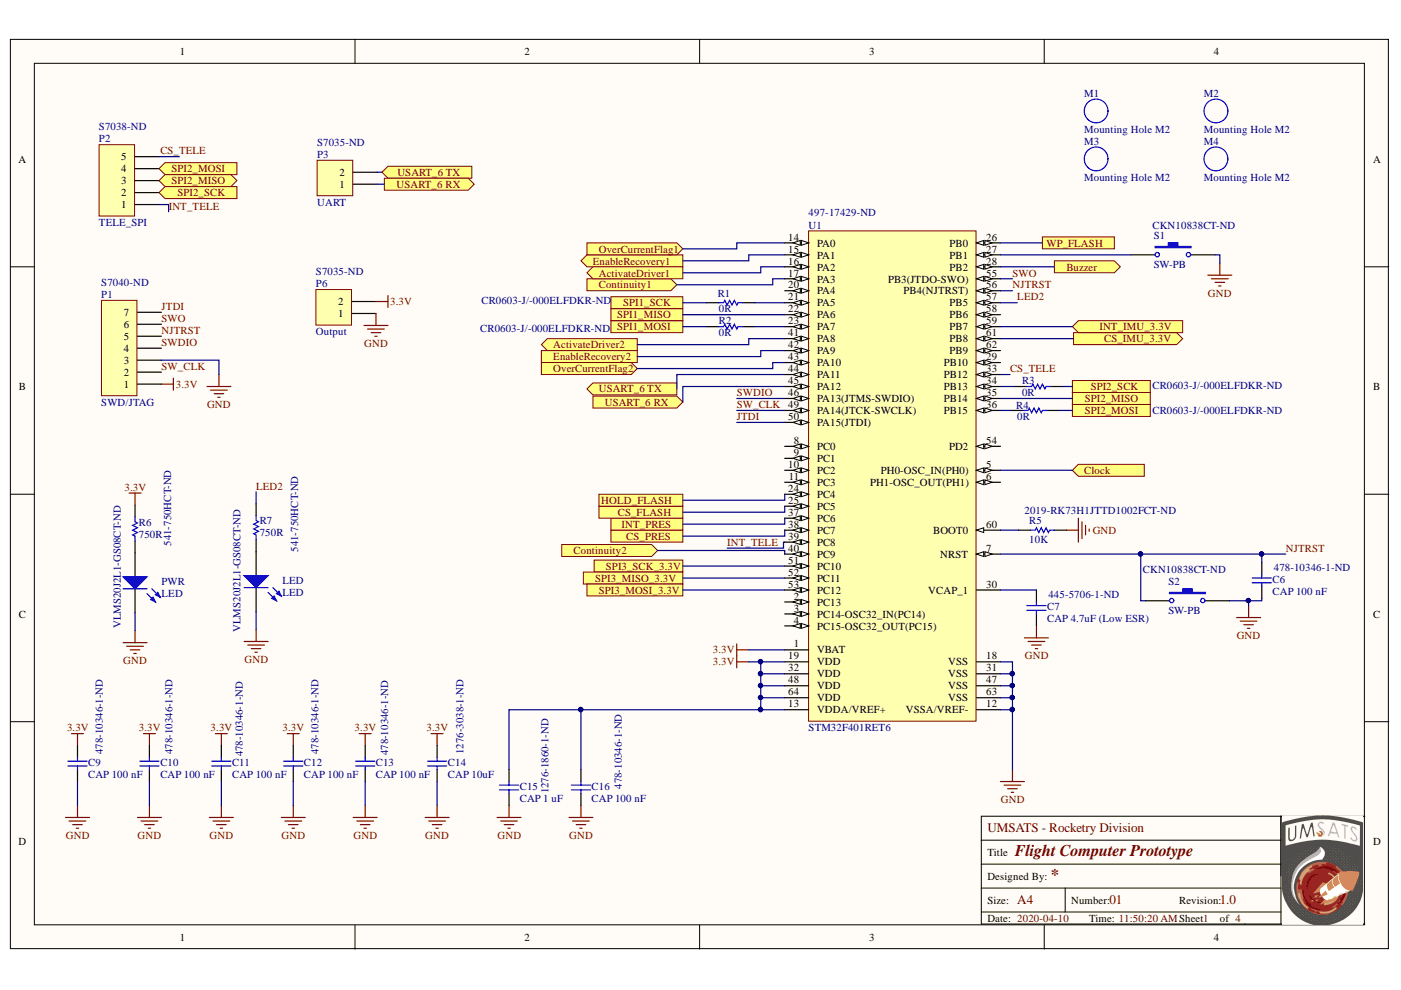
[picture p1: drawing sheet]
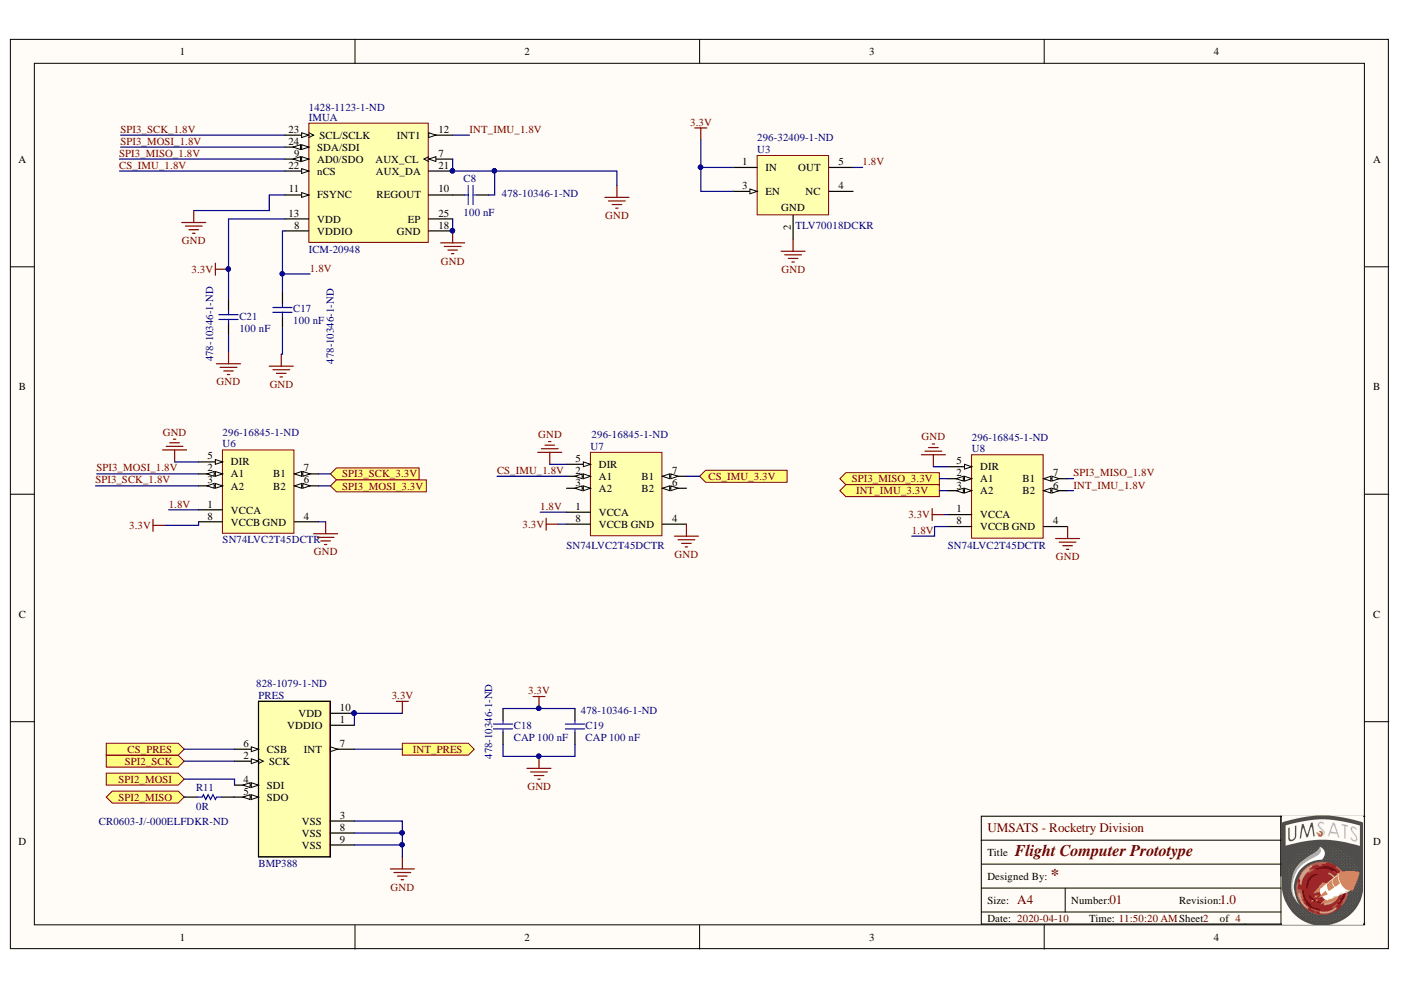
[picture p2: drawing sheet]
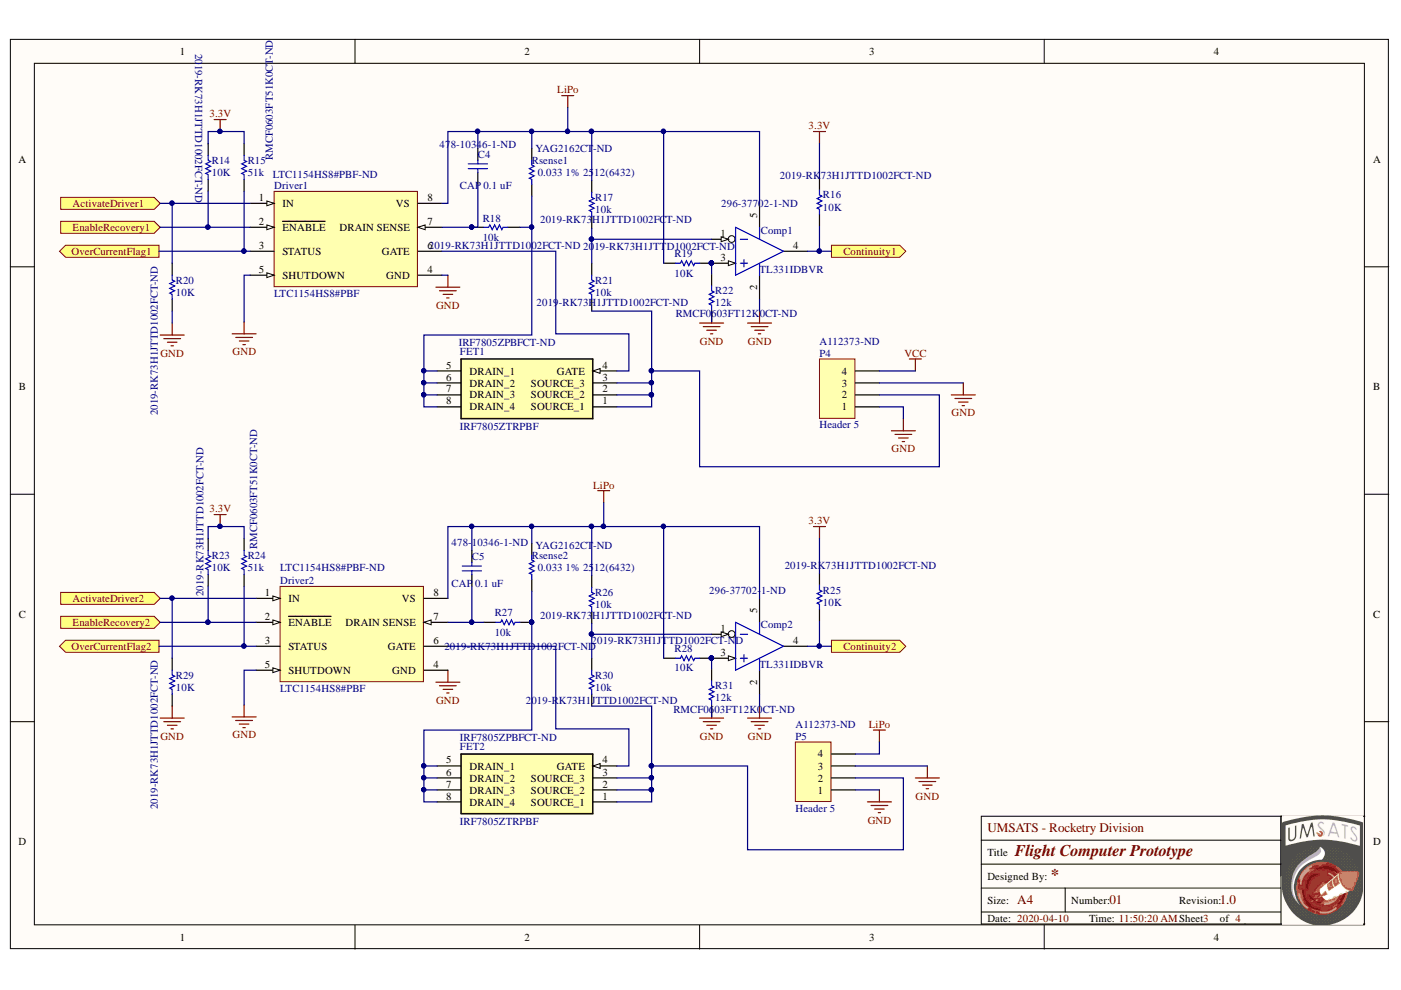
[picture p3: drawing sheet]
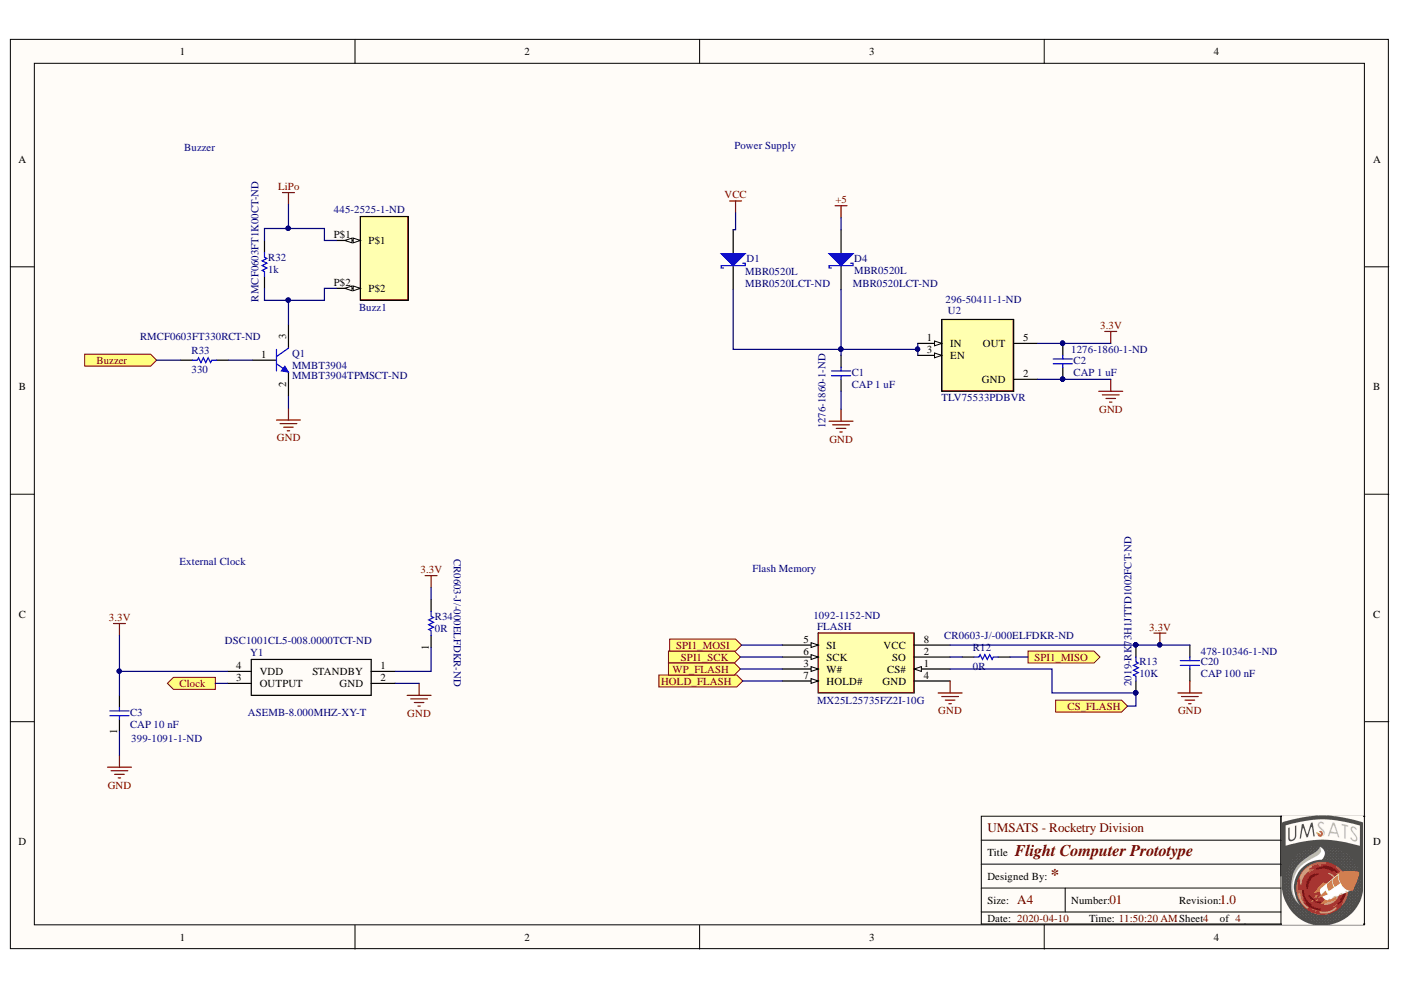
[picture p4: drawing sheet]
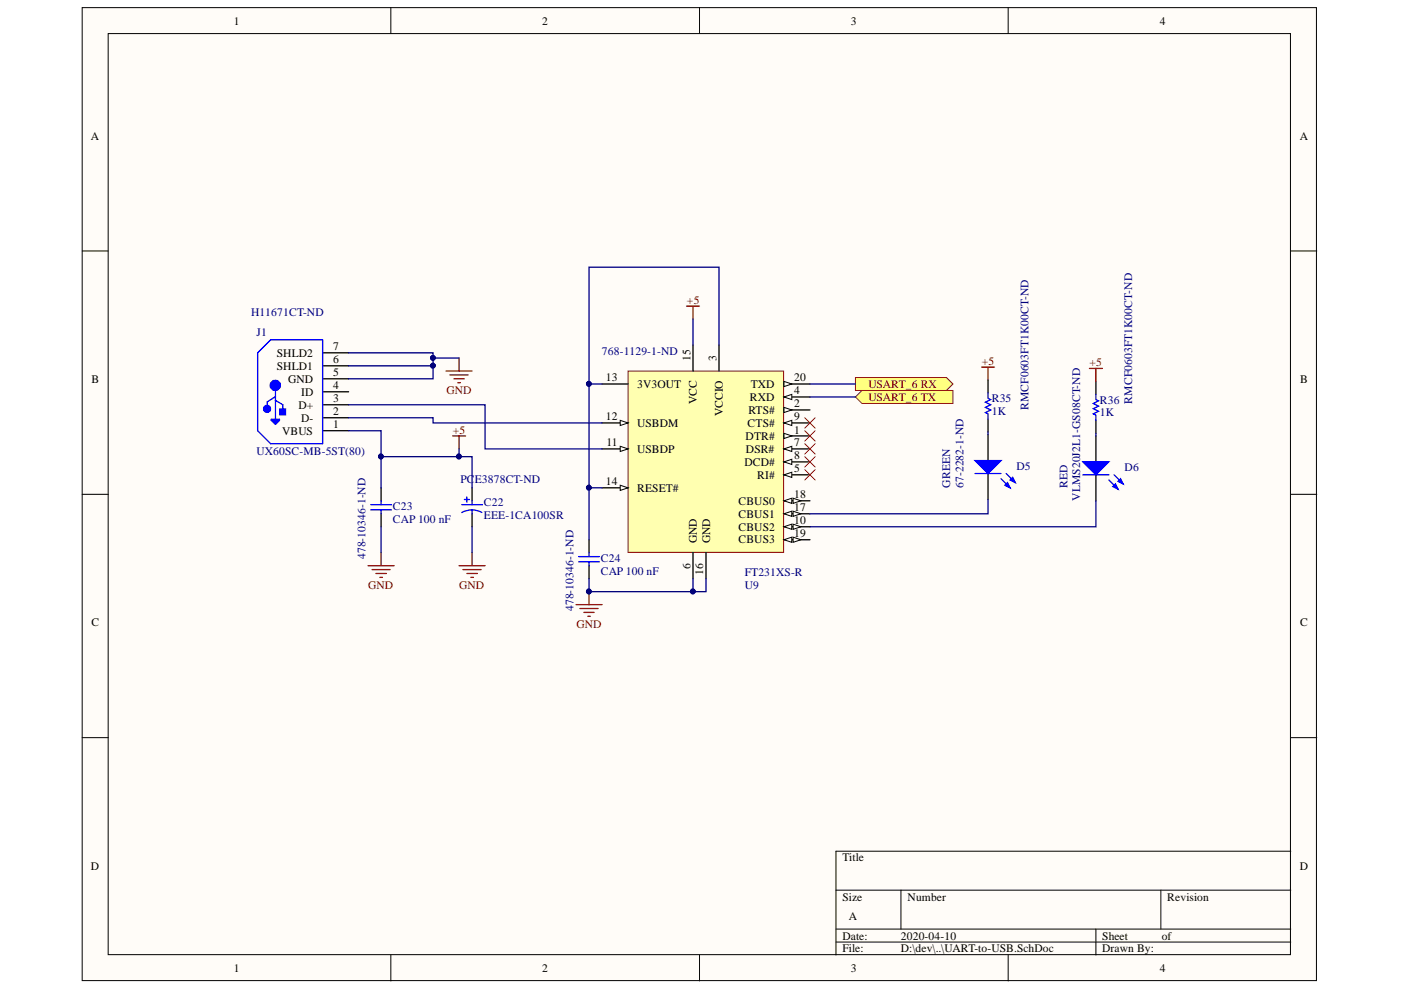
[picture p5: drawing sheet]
# Altium project V2_UMRT_FlightComputer_Prototype_2019.PrjPcb
5 sheets, 97 parts. Net scope: flat (ports and power ports of the same name join across sheets).
Board file: PCB_Prototype.PcbDoc
Sheets:
  Controller.SchDoc
  UART-to-USB.SchDoc
  Sensors.SchDoc
  Recovery.SchDoc
  Misc.SchDoc

## Sheet Controller.SchDoc: Flight Computer Prototype
size A4; Organization: Altium Limited; Address1: L3, 12a Rodborough Rd; Address2: Frenchs Forest; Address3: NSW; Address4: Australia 2086; Revision: 1.0; SheetNumber: 1; SheetTotal: 4

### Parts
C6  CAP 100 nF  Supplier Part Number 1: 478-10346-1-ND  [06035C104KAT4A]
C7  CAP 4.7uF (Low ESR)  Supplier Part Number 1: 445-5706-1-ND  [CGA5L1X7R1E475K160AC]
C9  CAP 100 nF  Supplier Part Number 1: 478-10346-1-ND  [06035C104KAT4A]
C10  CAP 100 nF  Supplier Part Number 1: 478-10346-1-ND  [06035C104KAT4A]
C11  CAP 100 nF  Supplier Part Number 1: 478-10346-1-ND  [06035C104KAT4A]
C12  CAP 100 nF  Supplier Part Number 1: 478-10346-1-ND  [06035C104KAT4A]
C13  CAP 100 nF  Supplier Part Number 1: 478-10346-1-ND  [06035C104KAT4A]
C14  CAP 10uF  Supplier Part Number 1: 1276-3038-1-ND  [CL31A106KAHNFNE]
C15  CAP 1 uF  Supplier Part Number 1: 1276-1860-1-ND  [CL10A105KB8NNNC]
C16  CAP 100 nF  Supplier Part Number 1: 478-10346-1-ND  [06035C104KAT4A]
LED  LED  Supplier Part Number 1: VLMS20J2L1-GS08CT-ND  [Vishay VLMx20 Low Current Mini SMD LED]
M1  Mounting Hole M2  [Mounting Hole M2]
M2  Mounting Hole M2  [Mounting Hole M2]
M3  Mounting Hole M2  [Mounting Hole M2]
M4  Mounting Hole M2  [Mounting Hole M2]
P1  SWD/JTAG  Supplier Part Number 1: S7040-ND  [HDR1X7]
P2  TELE_SPI  Supplier Part Number 1: S7038-ND  [HDR1X5]
P3  UART  Supplier Part Number 1: S7035-ND  [HDR1X2]
P6  Output  Supplier Part Number 1: S7035-ND  [HDR1X2]
PWR  LED  Supplier Part Number 1: VLMS20J2L1-GS08CT-ND  [Vishay VLMx20 Low Current Mini SMD LED]
R1  0R  Supplier Part Number 1: CR0603-J/-000ELFDKR-ND  [CR0603-J/-000ELF]
R2  0R  Supplier Part Number 1: CR0603-J/-000ELFDKR-ND  [CR0603-J/-000ELF]
R3  0R  Supplier Part Number 1: CR0603-J/-000ELFDKR-ND  [CR0603-J/-000ELF]
R4  0R  Supplier Part Number 1: CR0603-J/-000ELFDKR-ND  [CR0603-J/-000ELF]
R5  10K  Supplier Part Number 1: 2019-RK73H1JTTD1002FCT-ND  [RK73H1JTTD1002F]
R6  750R  Supplier Part Number 1: 541-750HCT-ND  [CRCW0603750RFKEA]
R7  750R  Supplier Part Number 1: 541-750HCT-ND  [CRCW0603750RFKEA]
S1  SW-PB  Supplier Part Number 1: CKN10838CT-ND  [PTS530GG065SMTRLFS]
S2  SW-PB  Supplier Part Number 1: CKN10838CT-ND  [PTS530GG065SMTRLFS]
U1  STM32F401RET6  Supplier Part Number 1: 497-17429-ND  [STM-LQFP64_N]

### Ports
ActivateDriver1 (out), ActivateDriver2 (out), Buzzer (out), Clock (in), Continuity1 (in), Continuity2 (in), CS_FLASH, CS_IMU_3.3V (out), CS_PRES, EnableRecovery1 (out), EnableRecovery2, HOLD_FLASH, INT_IMU_3.3V (in), INT_PRES, OverCurrentFlag1 (in), OverCurrentFlag2 (in), SPI1_MISO, SPI1_MOSI, SPI1_SCK, SPI2_MISO, SPI2_MISO (bidir), SPI2_MOSI, SPI2_MOSI (in), SPI2_SCK, SPI2_SCK (in), SPI3_MISO_3.3V, SPI3_MOSI_3.3V, SPI3_SCK_3.3V, USART_6 RX (in), USART_6 RX (out), USART_6 TX (in), USART_6 TX (out), WP_FLASH

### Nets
3.3V: C9.1 C10.1 C11.1 C12.1 C13.1 C14.2 C15.1 C16.1 P1.1 P6.2 R6.2 U1.1(VBAT) U1.13(VDDA/VREF+) U1.19(VDD) U1.32(VDD) U1.48(VDD) U1.64(VDD)
GND: C6.2 C7.2 C9.2 C10.2 C11.2 C12.2 C13.2 C14.1 C15.2 C16.2 LED.2(K) P1.3 P6.1 PWR.2(K) R5.2 S1.2 S2.2 U1.12(VSSA/VREF-) U1.18(VSS) U1.31(VSS) U1.47(VSS) U1.63(VSS)
CS_TELE: P2.5 U1.33(PB12)
INT_TELE: P2.1 U1.39(PC8)
JTDI: P1.7 U1.50(PA15(JTDI))
LED2: R7.2 U1.57(PB5)
NJTRST: C6.1 P1.5 S2.1 U1.7(NRST) U1.56(PB4(NJTRST))
SW_CLK: P1.2 U1.49(PA14(JTCK-SWCLK))
SWDIO: P1.4 U1.46(PA13(JTMS-SWDIO))
SWO: P1.6 U1.55(PB3(JTDO-SWO))
NetC7_1: C7.1 U1.30(VCAP_1)
NetComp1_4: U1.17(PA3) ; port Continuity1
NetComp2_4: U1.40(PC9) ; port Continuity2
NetDriver1_1: U1.16(PA2) ; port ActivateDriver1
NetDriver1_2: U1.15(PA1) ; port EnableRecovery1
NetDriver1_3: U1.14(PA0) ; port OverCurrentFlag1
NetDriver2_1: U1.41(PA8) ; port ActivateDriver2
NetDriver2_2: U1.42(PA9) ; port EnableRecovery2
NetDriver2_3: U1.43(PA10) ; port OverCurrentFlag2
NetFLASH_1: U1.25(PC5) ; port CS_FLASH
NetFLASH_3: U1.26(PB0) ; port WP_FLASH
NetFLASH_5: R2.1 ; port SPI1_MOSI
NetFLASH_6: R1.1 ; port SPI1_SCK
NetFLASH_7: U1.24(PC4) ; port HOLD_FLASH
NetLED_1: LED.1(A) R7.1
NetP2_2: P2.2 R3.2 ; port SPI2_SCK
NetP2_3: P2.3 U1.35(PB14) ; port SPI2_MISO
NetP2_4: P2.4 R4.2 ; port SPI2_MOSI
NetP3_1: P3.1 U1.45(PA12) ; port USART_6 RX
NetP3_2: P3.2 U1.44(PA11) ; port USART_6 TX
NetPRES_6: U1.38(PC7) ; port CS_PRES
NetPRES_7: U1.37(PC6) ; port INT_PRES
NetPWR_1: PWR.1(A) R6.1
NetR1_2: R1.2 U1.21(PA5)
NetR2_2: R2.2 U1.23(PA7)
NetR3_1: R3.1 U1.34(PB13)
NetR4_1: R4.1 U1.36(PB15)
NetR5_1: R5.1 U1.60(BOOT0)
NetR12_2: U1.22(PA6) ; port SPI1_MISO
NetR33_1: U1.28(PB2) ; port Buzzer
NetS1_1: S1.1 U1.27(PB1)
NetU1_5: U1.5(PH0-OSC_IN(PH0)) ; port Clock
NetU1_51: U1.51(PC10) ; port SPI3_SCK_3.3V
NetU1_52: U1.52(PC11) ; port SPI3_MISO_3.3V
NetU1_53: U1.53(PC12) ; port SPI3_MOSI_3.3V
NetU1_59: U1.59(PB7) ; port INT_IMU_3.3V
NetU1_61: U1.61(PB8) ; port CS_IMU_3.3V

Not connected (* = marked no-connect by the designer): U1 2(PC13) 3(PC14-OSC32_IN(PC14)) 4(PC15-OSC32_OUT(PC15)) 6(PH1-OSC_OUT(PH1)) 8(PC0) 9(PC1) 10(PC2) 11(PC3) 20(PA4) 29(PB10) 54(PD2) 58(PB6) 62(PB9)

## Sheet UART-to-USB.SchDoc
size A

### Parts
C22  EEE-1CA100SR  Supplier Part Number 1: PCE3878CT-ND  [PNSC-EEE1CA100SR_L]
C23  CAP 100 nF  Supplier Part Number 1: 478-10346-1-ND  [06035C104KAT4A]
C24  CAP 100 nF  Supplier Part Number 1: 478-10346-1-ND  [06035C104KAT4A]
D5  GREEN  Supplier Part Number 1: 67-2282-1-ND  [Vishay VLMx20 Low Current Mini SMD LED]
D6  RED  Supplier Part Number 1: VLMS20J2L1-GS08CT-ND  [Vishay VLMx20 Low Current Mini SMD LED]
J1  UX60SC-MB-5ST(80)  Supplier Part Number 1: H11671CT-ND  [HIRO-UX60SC-MB-5ST(80)_V]
R35  1K  Supplier Part Number 1: RMCF0603FT1K00CT-ND  [CR0603-J/-000ELF]
R36  1K  Supplier Part Number 1: RMCF0603FT1K00CT-ND  [CR0603-J/-000ELF]
U9  FT231XS-R  Supplier Part Number 1: 768-1129-1-ND  [SSOP-20_L]

### Ports
USART_6 RX (out), USART_6 TX (in)

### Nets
+5: C22.1 C23.1 J1.1(VBUS) R35.2 R36.2 U9.15(VCC)
GND: C22.2 C23.2 C24.2 J1.5(GND) J1.6(SHLD1) J1.7(SHLD2) U9.6(GND) U9.16(GND)
NetC24_1: C24.1 U9.3(VCCIO) U9.13(3V3OUT) U9.14(RESET#)
NetD5_1: D5.1(A) R35.1
NetD5_2: D5.2(K) U9.17(CBUS1)
NetD6_1: D6.1(A) R36.1
NetD6_2: D6.2(K) U9.10(CBUS2)
NetJ1_2: J1.2(D-) U9.12(USBDM)
NetJ1_3: J1.3(D+) U9.11(USBDP)
NetP3_1: U9.20(TXD) ; port USART_6 RX
NetP3_2: U9.4(RXD) ; port USART_6 TX

Not connected (* = marked no-connect by the designer): J1 4(ID); U9 1(DTR#)* 2(RTS#) 5(RI#)* 7(DSR#)* 8(DCD#)* 9(CTS#)* 18(CBUS0) 19(CBUS3)

## Sheet Sensors.SchDoc: Flight Computer Prototype
size A4; Organization: Altium Limited; Address1: L3, 12a Rodborough Rd; Address2: Frenchs Forest; Address3: NSW; Address4: Australia 2086; Revision: 1.0; SheetNumber: 2; SheetTotal: 4

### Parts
C8  100 nF  Supplier Part Number 1: 478-10346-1-ND  [CAPC1608X90X35ML15T15]
C17  100 nF  Supplier Part Number 1: 478-10346-1-ND  [CAPC1608X90X35ML15T15]
C18  CAP 100 nF  Supplier Part Number 1: 478-10346-1-ND  [06035C104KAT4A]
C19  CAP 100 nF  Supplier Part Number 1: 478-10346-1-ND  [06035C104KAT4A]
C21  100 nF  Supplier Part Number 1: 478-10346-1-ND  [CAPC1608X90X35ML15T15]
IMU  ICM-20948  Supplier Part Number 1: 1428-1123-1-ND  [TDK-QFN-24_L]  (part A of 2)
PRES  BMP388  Supplier Part Number 1: 828-1079-1-ND  [*PQFN50P200X200X80-10N]
R11  0R  Supplier Part Number 1: CR0603-J/-000ELFDKR-ND  [CR0603-J/-000ELF]
U3  TLV70018DCKR  Supplier Part Number 1: 296-32409-1-ND  [DCK0005A_N]
U6  SN74LVC2T45DCTR  Supplier Part Number 1: 296-16845-1-ND  [DCU0008A_N]
U7  SN74LVC2T45DCTR  Supplier Part Number 1: 296-16845-1-ND  [DCU0008A_N]
U8  SN74LVC2T45DCTR  Supplier Part Number 1: 296-16845-1-ND  [DCU0008A_N]

### Ports
CS_IMU_3.3V (in), CS_PRES (in), INT_IMU_3.3V (out), INT_PRES (out), SPI2_MISO (bidir), SPI2_MOSI (in), SPI2_SCK (in), SPI3_MISO_3.3V (out), SPI3_MOSI_3.3V (in), SPI3_SCK_3.3V (in)

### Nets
3.3V: C18.1 C19.1 C21.2 IMU.13(VDD) PRES.1(VDDIO) PRES.10(VDD) U3.1(IN) U3.3(EN) U6.8(VCCB) U7.8(VCCB) U8.1(VCCA)
GND: C8.2 C17.1 C18.2 C19.2 C21.1 IMU.7(AUX_CL) IMU.11(FSYNC) IMU.18(GND) IMU.21(AUX_DA) IMU.25(EP) PRES.3(VSS) PRES.8(VSS) PRES.9(VSS) U3.2(GND) U6.4(GND) U6.5(DIR) U7.4(GND) U7.5(DIR) U8.4(GND) U8.5(DIR)
1.8V: C17.2 IMU.8(VDDIO) U3.5(OUT) U6.1(VCCA) U7.1(VCCA) U8.8(VCCB)
CS_IMU_1.8V: IMU.22(nCS) U7.2(A1)
INT_IMU_1.8V: IMU.12(INT1) U8.6(B2)
SPI3_MISO_1.8V: IMU.9(AD0/SDO) U8.7(B1)
SPI3_MOSI_1.8V: IMU.24(SDA/SDI) U6.2(A1)
SPI3_SCK_1.8V: IMU.23(SCL/SCLK) U6.3(A2)
NetC8_1: C8.1 IMU.10(REGOUT)
NetP2_2: PRES.2(SCK) ; port SPI2_SCK
NetP2_3: R11.1 ; port SPI2_MISO
NetP2_4: PRES.4(SDI) ; port SPI2_MOSI
NetPRES_5: PRES.5(SDO) R11.2
NetPRES_6: PRES.6(CSB) ; port CS_PRES
NetPRES_7: PRES.7(INT) ; port INT_PRES
NetU1_51: U6.7(B1) ; port SPI3_SCK_3.3V
NetU1_52: U8.2(A1) ; port SPI3_MISO_3.3V
NetU1_53: U6.6(B2) ; port SPI3_MOSI_3.3V
NetU1_59: U8.3(A2) ; port INT_IMU_3.3V
NetU1_61: U7.7(B1) ; port CS_IMU_3.3V

Not connected (* = marked no-connect by the designer): U3 4(NC); U7 3(A2) 6(B2)

## Sheet Recovery.SchDoc: Flight Computer Prototype
size A4; Organization: Altium Limited; Address1: L3, 12a Rodborough Rd; Address2: Frenchs Forest; Address3: NSW; Address4: Australia 2086; Revision: 1.0; SheetNumber: 3; SheetTotal: 4

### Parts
C4  CAP 0.1 uF  Supplier Part Number 1: 478-10346-1-ND  [06035C104KAT4A]
C5  CAP 0.1 uF  Supplier Part Number 1: 478-10346-1-ND  [06035C104KAT4A]
Comp1  TL331IDBVR  Supplier Part Number 1: 296-37702-1-ND  [DBV0005A_M]
Comp2  TL331IDBVR  Supplier Part Number 1: 296-37702-1-ND  [DBV0005A_M]
Driver1  LTC1154HS8#PBF  Supplier Part Number 1: LTC1154HS8#PBF-ND  [LT-S8-8_N]
Driver2  LTC1154HS8#PBF  Supplier Part Number 1: LTC1154HS8#PBF-ND  [LT-S8-8_N]
FET1  IRF7805ZTRPBF  Supplier Part Number 1: IRF7805ZPBFCT-ND  [SOIC127P600X165-8N]
FET2  IRF7805ZTRPBF  Supplier Part Number 1: IRF7805ZPBFCT-ND  [SOIC127P600X165-8N]
P4  Header 5  Supplier Part Number 1: A112373-ND  [BarrierBlock]
P5  Header 5  Supplier Part Number 1: A112373-ND  [BarrierBlock]
R14  10K  Supplier Part Number 1: 2019-RK73H1JTTD1002FCT-ND  [RK73H1JTTD1002F]
R15  51k  Supplier Part Number 1: RMCF0603FT51K0CT-ND  [RK73H1JTTD1002F]
R16  10K  Supplier Part Number 1: 2019-RK73H1JTTD1002FCT-ND  [RK73H1JTTD1002F]
R17  10k  Supplier Part Number 1: 2019-RK73H1JTTD1002FCT-ND  [RK73H1JTTD1002F]
R18  10k  Supplier Part Number 1: 2019-RK73H1JTTD1002FCT-ND  [RK73H1JTTD1002F]
R19  10K  Supplier Part Number 1: 2019-RK73H1JTTD1002FCT-ND  [RK73H1JTTD1002F]
R20  10K  Supplier Part Number 1: 2019-RK73H1JTTD1002FCT-ND  [RK73H1JTTD1002F]
R21  10k  Supplier Part Number 1: 2019-RK73H1JTTD1002FCT-ND  [RK73H1JTTD1002F]
R22  12k  Supplier Part Number 1: RMCF0603FT12K0CT-ND  [RK73H1JTTD1002F]
R23  10K  Supplier Part Number 1: 2019-RK73H1JTTD1002FCT-ND  [RK73H1JTTD1002F]
R24  51k  Supplier Part Number 1: RMCF0603FT51K0CT-ND  [RK73H1JTTD1002F]
R25  10K  Supplier Part Number 1: 2019-RK73H1JTTD1002FCT-ND  [RK73H1JTTD1002F]
R26  10k  Supplier Part Number 1: 2019-RK73H1JTTD1002FCT-ND  [RK73H1JTTD1002F]
R27  10k  Supplier Part Number 1: 2019-RK73H1JTTD1002FCT-ND  [RK73H1JTTD1002F]
R28  10K  Supplier Part Number 1: 2019-RK73H1JTTD1002FCT-ND  [RK73H1JTTD1002F]
R29  10K  Supplier Part Number 1: 2019-RK73H1JTTD1002FCT-ND  [RK73H1JTTD1002F]
R30  10k  Supplier Part Number 1: 2019-RK73H1JTTD1002FCT-ND  [RK73H1JTTD1002F]
R31  12k  Supplier Part Number 1: RMCF0603FT12K0CT-ND  [RK73H1JTTD1002F]
Rsense1  0.033 1% 2512(6432)  Supplier Part Number 1: YAG2162CT-ND  [RESC2512(6432)_N]
Rsense2  0.033 1% 2512(6432)  Supplier Part Number 1: YAG2162CT-ND  [RESC2512(6432)_N]

### Ports
ActivateDriver1 (in), ActivateDriver2 (in), Continuity1 (out), Continuity2 (out), EnableRecovery1 (in), EnableRecovery2 (in), OverCurrentFlag1 (out), OverCurrentFlag2 (out)

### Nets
3.3V: R14.2 R15.2 R16.2 R23.2 R24.2 R25.2
GND: Comp1.2(VCC-/GND) Comp2.2(VCC-/GND) Driver1.4(GND) Driver1.5(SHUTDOWN) Driver2.4(GND) Driver2.5(SHUTDOWN) P4.1 P4.3 P5.1 P5.3 R20.1 R22.1 R29.1 R31.1
LiPo: C4.1 C5.1 Comp1.5(VCC) Comp2.5(VCC) Driver1.8(VS) Driver2.8(VS) P5.4 R17.2 R19.2 R26.2 R28.2 Rsense1.2 Rsense2.2
VCC: P4.4
NetC4_2: C4.2 Driver1.7(DRAIN_SENSE) R18.2
NetC5_2: C5.2 Driver2.7(DRAIN_SENSE) R27.2
NetComp1_1: Comp1.1(IN-) R17.1 R21.2
NetComp1_3: Comp1.3(IN+) R19.1 R22.2
NetComp1_4: Comp1.4(OUT) R16.1 ; port Continuity1
NetComp2_1: Comp2.1(IN-) R26.1 R30.2
NetComp2_3: Comp2.3(IN+) R28.1 R31.2
NetComp2_4: Comp2.4(OUT) R25.1 ; port Continuity2
NetDriver1_1: Driver1.1(IN) R20.2 ; port ActivateDriver1
NetDriver1_2: Driver1.2(~{ENABLE}) R14.1 ; port EnableRecovery1
NetDriver1_3: Driver1.3(STATUS) R15.1 ; port OverCurrentFlag1
NetDriver1_6: Driver1.6(GATE) FET1.4(GATE)
NetDriver2_1: Driver2.1(IN) R29.2 ; port ActivateDriver2
NetDriver2_2: Driver2.2(~{ENABLE}) R23.1 ; port EnableRecovery2
NetDriver2_3: Driver2.3(STATUS) R24.1 ; port OverCurrentFlag2
NetDriver2_6: Driver2.6(GATE) FET2.4(GATE)
NetFET1_1: FET1.1(SOURCE_1) FET1.2(SOURCE_2) FET1.3(SOURCE_3) P4.2 R21.1
NetFET1_5: FET1.5(DRAIN_1) FET1.6(DRAIN_2) FET1.7(DRAIN_3) FET1.8(DRAIN_4) R18.1 Rsense1.1
NetFET2_1: FET2.1(SOURCE_1) FET2.2(SOURCE_2) FET2.3(SOURCE_3) P5.2 R30.1
NetFET2_5: FET2.5(DRAIN_1) FET2.6(DRAIN_2) FET2.7(DRAIN_3) FET2.8(DRAIN_4) R27.1 Rsense2.1

## Sheet Misc.SchDoc: Flight Computer Prototype
size A4; Organization: Altium Limited; Address1: L3, 12a Rodborough Rd; Address2: Frenchs Forest; Address3: NSW; Address4: Australia 2086; Revision: 1.0; SheetNumber: 4; SheetTotal: 4

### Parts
Buzz1  Supplier Part Number 1: 445-2525-1-ND  [*PS1240P02BT_PS1240P02BT(Primary)]  (hidden comment: PS1240P02BT)
C1  CAP 1 uF  Supplier Part Number 1: 1276-1860-1-ND  [CL10A105KB8NNNC]
C2  CAP 1 uF  Supplier Part Number 1: 1276-1860-1-ND  [CL10A105KB8NNNC]
C3  CAP 10 nF  Supplier Part Number 1: 399-1091-1-ND  [06035C104KAT4A]
C20  CAP 100 nF  Supplier Part Number 1: 478-10346-1-ND  [06035C104KAT4A]
D1  MBR0520L  Supplier Part Number 1: MBR0520LCT-ND  [ON_Semi_CASE_425_0]
D4  MBR0520L  Supplier Part Number 1: MBR0520LCT-ND  [ON_Semi_CASE_425_0]
FLASH  MX25L25735FZ2I-10G  Supplier Part Number 1: 1092-1152-ND  [SON127P800X80_HS-9N]
Q1  MMBT3904  Supplier Part Number 1: MMBT3904TPMSCT-ND  [FAIR-SOT23-3_V]
R12  0R  Supplier Part Number 1: CR0603-J/-000ELFDKR-ND  [CR0603-J/-000ELF]
R13  10K  Supplier Part Number 1: 2019-RK73H1JTTD1002FCT-ND  [RK73H1JTTD1002F]
R32  1k  Supplier Part Number 1: RMCF0603FT1K00CT-ND  [CR0603-J/-000ELF]
R33  330  Supplier Part Number 1: RMCF0603FT330RCT-ND  [CR0603-J/-000ELF]
R34  0R  Supplier Part Number 1: CR0603-J/-000ELFDKR-ND  [CR0603-J/-000ELF]
U2  TLV75533PDBVR  Supplier Part Number 1: 296-50411-1-ND  [SOT95P280X145-5N]
Y1  ASEMB-8.000MHZ-XY-T  Supplier Part Number 1: DSC1001CL5-008.0000TCT-ND  [ASEMB]

### Ports
Buzzer (in), Clock (out), CS_FLASH (in), HOLD_FLASH (in), SPI1_MISO (out), SPI1_MOSI (in), SPI1_SCK (in), WP_FLASH (in)

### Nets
3.3V: C2.1 C3.2 C20.1 FLASH.8(VCC) R13.2 R34.2 U2.5(OUT) Y1.4(VDD)
+5: D4.1(A)
GND: C1.2 C2.2 C3.1 C20.2 FLASH.4(GND) Q1.2(E) U2.2(GND) Y1.2(GND)
LiPo: Buzz1.P$1 R32.2
VCC: D1.1(A)
NetBuzz1_P$2: Buzz1.P$2 Q1.3(C) R32.1
NetC1_1: C1.1 D1.2(K) D4.2(K) U2.1(IN) U2.3(EN)
NetFLASH_1: FLASH.1(CS#) R13.1 ; port CS_FLASH
NetFLASH_2: FLASH.2(SO) R12.1
NetFLASH_3: FLASH.3(W#) ; port WP_FLASH
NetFLASH_5: FLASH.5(SI) ; port SPI1_MOSI
NetFLASH_6: FLASH.6(SCK) ; port SPI1_SCK
NetFLASH_7: FLASH.7(HOLD#) ; port HOLD_FLASH
NetQ1_1: Q1.1(B) R33.2
NetR12_2: R12.2 ; port SPI1_MISO
NetR33_1: R33.1 ; port Buzzer
NetR34_1: R34.1 Y1.1(STANDBY)
NetU1_5: Y1.3(OUTPUT) ; port Clock

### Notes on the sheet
- Buzzer
- Power Supply
- External Clock
- Flash Memory

## Nets that join several sheets
3.3V: Controller (17 pins), Sensors (11 pins), Recovery (6 pins), Misc (8 pins)
+5: UART-to-USB (6 pins), Misc (D4.1)
GND: Controller (22 pins), UART-to-USB (8 pins), Sensors (20 pins), Recovery (14 pins), Misc (8 pins)
LiPo: Recovery (13 pins), Misc (Buzz1.P$1 R32.2)
VCC: Recovery (P4.4), Misc (D1.1)
NetComp1_4: Controller (U1.17), Recovery (Comp1.4 R16.1)
NetComp2_4: Controller (U1.40), Recovery (Comp2.4 R25.1)
NetDriver1_1: Controller (U1.16), Recovery (Driver1.1 R20.2)
NetDriver1_2: Controller (U1.15), Recovery (Driver1.2 R14.1)
NetDriver1_3: Controller (U1.14), Recovery (Driver1.3 R15.1)
NetDriver2_1: Controller (U1.41), Recovery (Driver2.1 R29.2)
NetDriver2_2: Controller (U1.42), Recovery (Driver2.2 R23.1)
NetDriver2_3: Controller (U1.43), Recovery (Driver2.3 R24.1)
NetFLASH_1: Controller (U1.25), Misc (FLASH.1 R13.1)
NetFLASH_3: Controller (U1.26), Misc (FLASH.3)
NetFLASH_5: Controller (R2.1), Misc (FLASH.5)
NetFLASH_6: Controller (R1.1), Misc (FLASH.6)
NetFLASH_7: Controller (U1.24), Misc (FLASH.7)
NetP2_2: Controller (P2.2 R3.2), Sensors (PRES.2)
NetP2_3: Controller (P2.3 U1.35), Sensors (R11.1)
NetP2_4: Controller (P2.4 R4.2), Sensors (PRES.4)
NetP3_1: Controller (P3.1 U1.45), UART-to-USB (U9.20)
NetP3_2: Controller (P3.2 U1.44), UART-to-USB (U9.4)
NetPRES_6: Controller (U1.38), Sensors (PRES.6)
NetPRES_7: Controller (U1.37), Sensors (PRES.7)
NetR12_2: Controller (U1.22), Misc (R12.2)
NetR33_1: Controller (U1.28), Misc (R33.1)
NetU1_5: Controller (U1.5), Misc (Y1.3)
NetU1_51: Controller (U1.51), Sensors (U6.7)
NetU1_52: Controller (U1.52), Sensors (U8.2)
NetU1_53: Controller (U1.53), Sensors (U6.6)
NetU1_59: Controller (U1.59), Sensors (U8.3)
NetU1_61: Controller (U1.61), Sensors (U7.7)
